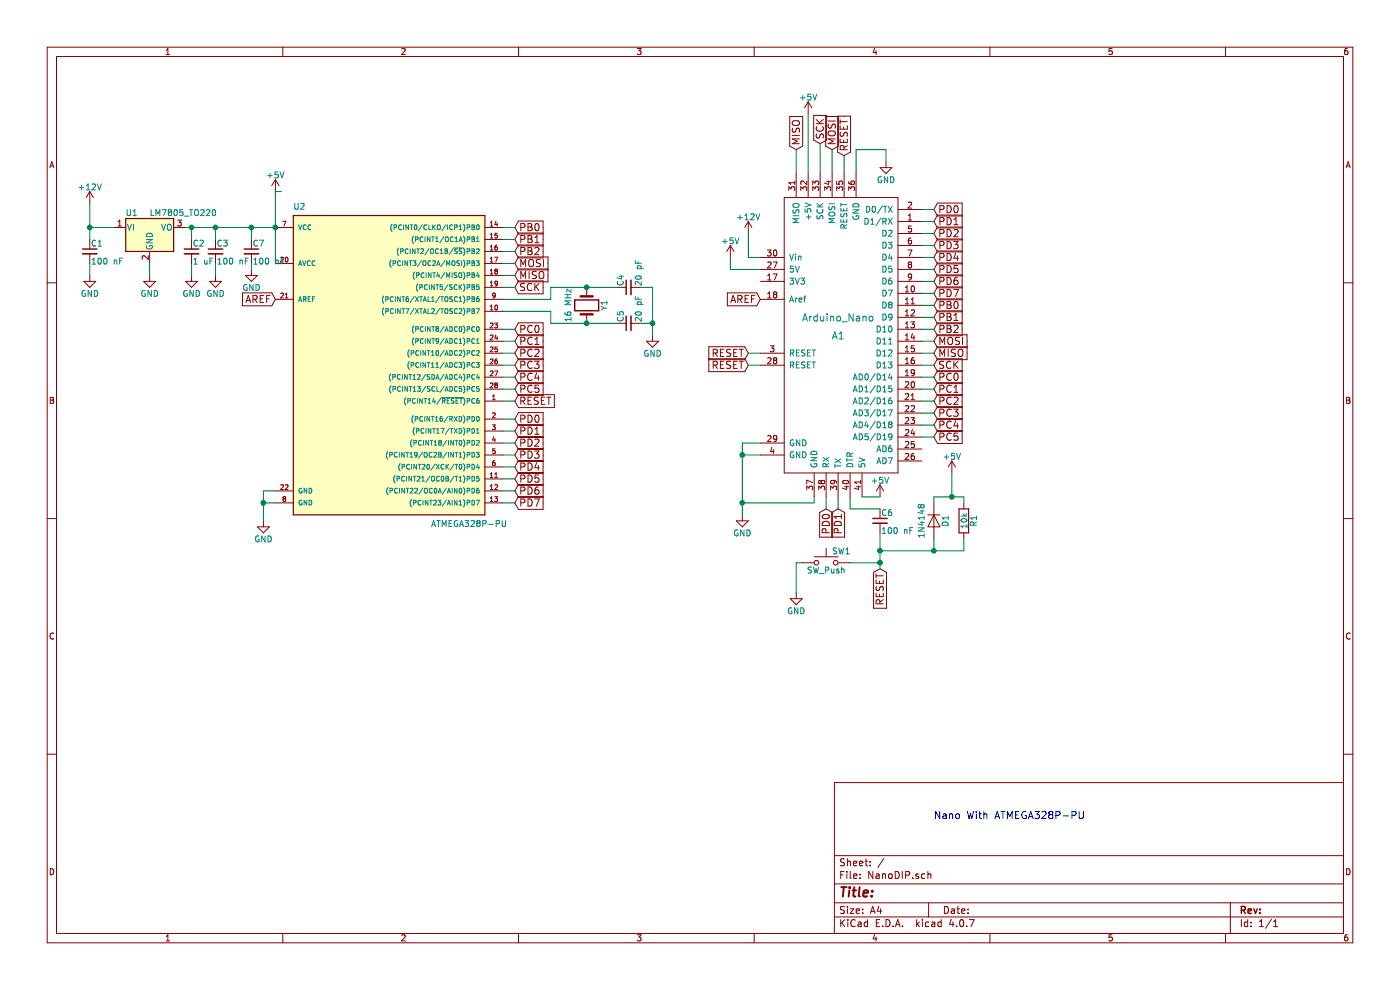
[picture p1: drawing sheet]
EESchema Schematic File Version 2
LIBS:power
LIBS:device
LIBS:switches
LIBS:relays
LIBS:motors
LIBS:transistors
LIBS:conn
LIBS:linear
LIBS:regul
LIBS:74xx
LIBS:cmos4000
LIBS:adc-dac
LIBS:memory
LIBS:xilinx
LIBS:microcontrollers
LIBS:dsp
LIBS:microchip
LIBS:analog_switches
LIBS:motorola
LIBS:texas
LIBS:intel
LIBS:audio
LIBS:interface
LIBS:digital-audio
LIBS:philips
LIBS:display
LIBS:cypress
LIBS:siliconi
LIBS:opto
LIBS:atmel
LIBS:contrib
LIBS:valves
LIBS:arduino_nano
LIBS:NanoDIP-cache
EELAYER 25 0
EELAYER END
$Descr A4 11693 8268
encoding utf-8
Sheet 1 1
Title ""
Date ""
Rev ""
Comp ""
Comment1 ""
Comment2 ""
Comment3 ""
Comment4 ""
$EndDescr
$Comp
L ATMEGA328P-PU U2
U 1 1
P 3200 3000
F 0 "U2" H 2450 4250 50  0000 L BNN
F 1 "ATMEGA328P-PU" H 3600 1600 50  0000 L BNN
F 2 "Housings_DIP:DIP-28_W7.62mm_Socket" H 3200 3000 50  0001 C CIN
F 3 "" H 3200 3000 50  0001 C CNN
	1    3200 3000
	1    0    0    -1  
$EndComp
$Comp
L +5V #PWR8
U 1 1
P 2300 1600
F 0 "#PWR8" H 2300 1450 50  0001 C CNN
F 1 "+5V" H 2300 1740 50  0000 C CNN
F 2 "" H 2300 1600 50  0001 C CNN
F 3 "" H 2300 1600 50  0001 C CNN
	1    2300 1600
	1    0    0    -1  
$EndComp
Text GLabel 4300 1900 2    60   Input ~ 0
PB0
Text GLabel 4300 2000 2    60   Input ~ 0
PB1
Text GLabel 4300 2100 2    60   Input ~ 0
PB2
Text GLabel 4300 2200 2    60   Input ~ 0
MOSI
Text GLabel 4300 2300 2    60   Input ~ 0
MISO
Text GLabel 4300 2400 2    60   Input ~ 0
SCK
$Comp
L Crystal Y1
U 1 1
P 4900 2550
F 0 "Y1" H 4900 2700 50  0000 C CNN
F 1 "16 MHz" H 4900 2400 50  0000 C CNN
F 2 "Crystals:Crystal_HC49-U_Vertical" H 4900 2550 50  0001 C CNN
F 3 "" H 4900 2550 50  0001 C CNN
	1    4900 2550
	0    1    1    0   
$EndComp
$Comp
L C_Small C4
U 1 1
P 5250 2400
F 0 "C4" H 5260 2470 50  0000 L CNN
F 1 "20 pF" H 5260 2320 50  0000 L CNN
F 2 "Capacitors_THT:C_Disc_D5.0mm_W2.5mm_P2.50mm" H 5250 2400 50  0001 C CNN
F 3 "" H 5250 2400 50  0001 C CNN
	1    5250 2400
	0    -1   -1   0   
$EndComp
$Comp
L C_Small C5
U 1 1
P 5250 2700
F 0 "C5" H 5260 2770 50  0000 L CNN
F 1 "20 pF" H 5260 2620 50  0000 L CNN
F 2 "Capacitors_THT:C_Disc_D5.0mm_W2.5mm_P2.50mm" H 5250 2700 50  0001 C CNN
F 3 "" H 5250 2700 50  0001 C CNN
	1    5250 2700
	0    -1   -1   0   
$EndComp
$Comp
L GND #PWR9
U 1 1
P 5450 2800
F 0 "#PWR9" H 5450 2550 50  0001 C CNN
F 1 "GND" H 5450 2650 50  0000 C CNN
F 2 "" H 5450 2800 50  0001 C CNN
F 3 "" H 5450 2800 50  0001 C CNN
	1    5450 2800
	1    0    0    -1  
$EndComp
$Comp
L GND #PWR7
U 1 1
P 2200 4350
F 0 "#PWR7" H 2200 4100 50  0001 C CNN
F 1 "GND" H 2200 4200 50  0000 C CNN
F 2 "" H 2200 4350 50  0001 C CNN
F 3 "" H 2200 4350 50  0001 C CNN
	1    2200 4350
	1    0    0    -1  
$EndComp
$Comp
L LM7805_TO220 U1
U 1 1
P 1250 1900
F 0 "U1" H 1100 2025 50  0000 C CNN
F 1 "LM7805_TO220" H 1250 2025 50  0000 L CNN
F 2 "TO_SOT_Packages_THT:TO-220-3_Vertical" H 1250 2125 50  0001 C CIN
F 3 "" H 1250 1850 50  0001 C CNN
	1    1250 1900
	1    0    0    -1  
$EndComp
$Comp
L GND #PWR3
U 1 1
P 1250 2300
F 0 "#PWR3" H 1250 2050 50  0001 C CNN
F 1 "GND" H 1250 2150 50  0000 C CNN
F 2 "" H 1250 2300 50  0001 C CNN
F 3 "" H 1250 2300 50  0001 C CNN
	1    1250 2300
	1    0    0    -1  
$EndComp
$Comp
L +12V #PWR1
U 1 1
P 750 1700
F 0 "#PWR1" H 750 1550 50  0001 C CNN
F 1 "+12V" H 750 1840 50  0000 C CNN
F 2 "" H 750 1700 50  0001 C CNN
F 3 "" H 750 1700 50  0001 C CNN
	1    750  1700
	1    0    0    -1  
$EndComp
Text GLabel 4300 2750 2    60   Input ~ 0
PC0
Text GLabel 4300 2850 2    60   Input ~ 0
PC1
Text GLabel 4300 2950 2    60   Input ~ 0
PC2
Text GLabel 4300 3350 2    60   Input ~ 0
RESET
Text GLabel 6250 2950 0    60   Input ~ 0
RESET
Text GLabel 6250 3050 0    60   Input ~ 0
RESET
Text GLabel 7050 1300 1    60   Input ~ 0
RESET
Text GLabel 6950 1250 1    60   Input ~ 0
MOSI
Text GLabel 6650 1250 1    60   Input ~ 0
MISO
$Comp
L +5V #PWR14
U 1 1
P 6750 950
F 0 "#PWR14" H 6750 800 50  0001 C CNN
F 1 "+5V" H 6750 1090 50  0000 C CNN
F 2 "" H 6750 950 50  0001 C CNN
F 3 "" H 6750 950 50  0001 C CNN
	1    6750 950 
	1    0    0    -1  
$EndComp
Text GLabel 6850 1200 1    60   Input ~ 0
SCK
$Comp
L +12V #PWR12
U 1 1
P 6250 1950
F 0 "#PWR12" H 6250 1800 50  0001 C CNN
F 1 "+12V" H 6250 2090 50  0000 C CNN
F 2 "" H 6250 1950 50  0001 C CNN
F 3 "" H 6250 1950 50  0001 C CNN
	1    6250 1950
	1    0    0    -1  
$EndComp
$Comp
L C_Small C3
U 1 1
P 1800 2100
F 0 "C3" H 1810 2170 50  0000 L CNN
F 1 "100 nF" H 1810 2020 50  0000 L CNN
F 2 "Capacitors_THT:C_Disc_D5.0mm_W2.5mm_P2.50mm" H 1800 2100 50  0001 C CNN
F 3 "" H 1800 2100 50  0001 C CNN
	1    1800 2100
	1    0    0    -1  
$EndComp
$Comp
L GND #PWR5
U 1 1
P 1800 2300
F 0 "#PWR5" H 1800 2050 50  0001 C CNN
F 1 "GND" H 1800 2150 50  0000 C CNN
F 2 "" H 1800 2300 50  0001 C CNN
F 3 "" H 1800 2300 50  0001 C CNN
	1    1800 2300
	1    0    0    -1  
$EndComp
$Comp
L C_Small C1
U 1 1
P 750 2100
F 0 "C1" H 760 2170 50  0000 L CNN
F 1 "100 nF" H 760 2020 50  0000 L CNN
F 2 "Capacitors_THT:C_Disc_D5.0mm_W2.5mm_P2.50mm" H 750 2100 50  0001 C CNN
F 3 "" H 750 2100 50  0001 C CNN
	1    750  2100
	1    0    0    -1  
$EndComp
$Comp
L GND #PWR2
U 1 1
P 750 2300
F 0 "#PWR2" H 750 2050 50  0001 C CNN
F 1 "GND" H 750 2150 50  0000 C CNN
F 2 "" H 750 2300 50  0001 C CNN
F 3 "" H 750 2300 50  0001 C CNN
	1    750  2300
	1    0    0    -1  
$EndComp
$Comp
L GND #PWR4
U 1 1
P 1600 2300
F 0 "#PWR4" H 1600 2050 50  0001 C CNN
F 1 "GND" H 1600 2150 50  0000 C CNN
F 2 "" H 1600 2300 50  0001 C CNN
F 3 "" H 1600 2300 50  0001 C CNN
	1    1600 2300
	1    0    0    -1  
$EndComp
$Comp
L GND #PWR11
U 1 1
P 6200 4300
F 0 "#PWR11" H 6200 4050 50  0001 C CNN
F 1 "GND" H 6200 4150 50  0000 C CNN
F 2 "" H 6200 4300 50  0001 C CNN
F 3 "" H 6200 4300 50  0001 C CNN
	1    6200 4300
	1    0    0    -1  
$EndComp
Text GLabel 4300 3500 2    60   Input ~ 0
PD0
Text GLabel 6900 4250 3    60   Input ~ 0
PD0
Text GLabel 4300 3600 2    60   Input ~ 0
PD1
Text GLabel 7000 4250 3    60   Input ~ 0
PD1
$Comp
L D D1
U 1 1
P 7800 4350
F 0 "D1" H 7800 4450 50  0000 C CNN
F 1 "1N4148" H 7800 4250 50  0000 C CNN
F 2 "Diodes_THT:D_DO-35_SOD27_P7.62mm_Horizontal" H 7800 4350 50  0001 C CNN
F 3 "" H 7800 4350 50  0001 C CNN
	1    7800 4350
	0    1    1    0   
$EndComp
$Comp
L C_Small C6
U 1 1
P 7350 4350
F 0 "C6" H 7360 4420 50  0000 L CNN
F 1 "100 nF" H 7360 4270 50  0000 L CNN
F 2 "Capacitors_THT:C_Disc_D5.0mm_W2.5mm_P2.50mm" H 7350 4350 50  0001 C CNN
F 3 "" H 7350 4350 50  0001 C CNN
	1    7350 4350
	1    0    0    -1  
$EndComp
Text GLabel 7350 4750 3    60   Input ~ 0
RESET
$Comp
L R R1
U 1 1
P 8050 4350
F 0 "R1" V 8130 4350 50  0000 C CNN
F 1 "10k" V 8050 4350 50  0000 C CNN
F 2 "Resistors_THT:R_Axial_DIN0207_L6.3mm_D2.5mm_P7.62mm_Horizontal" V 7980 4350 50  0001 C CNN
F 3 "" H 8050 4350 50  0001 C CNN
	1    8050 4350
	1    0    0    -1  
$EndComp
$Comp
L +5V #PWR17
U 1 1
P 7950 3950
F 0 "#PWR17" H 7950 3800 50  0001 C CNN
F 1 "+5V" H 7950 4090 50  0000 C CNN
F 2 "" H 7950 3950 50  0001 C CNN
F 3 "" H 7950 3950 50  0001 C CNN
	1    7950 3950
	1    0    0    -1  
$EndComp
$Comp
L GND #PWR16
U 1 1
P 7400 1350
F 0 "#PWR16" H 7400 1100 50  0001 C CNN
F 1 "GND" H 7400 1200 50  0000 C CNN
F 2 "" H 7400 1350 50  0001 C CNN
F 3 "" H 7400 1350 50  0001 C CNN
	1    7400 1350
	1    0    0    -1  
$EndComp
Text GLabel 7800 1750 2    60   Input ~ 0
PD0
Text GLabel 7800 1850 2    60   Input ~ 0
PD1
Text GLabel 4300 3700 2    60   Input ~ 0
PD2
Text GLabel 4300 3800 2    60   Input ~ 0
PD3
Text GLabel 4300 3900 2    60   Input ~ 0
PD4
Text GLabel 4300 4000 2    60   Input ~ 0
PD5
Text GLabel 4300 4100 2    60   Input ~ 0
PD6
Text GLabel 4300 4200 2    60   Input ~ 0
PD7
Text GLabel 7800 1950 2    60   Input ~ 0
PD2
Text GLabel 7800 2050 2    60   Input ~ 0
PD3
Text GLabel 7800 2150 2    60   Input ~ 0
PD4
Text GLabel 7800 2250 2    60   Input ~ 0
PD5
Text GLabel 7800 2350 2    60   Input ~ 0
PD6
Text GLabel 7800 2450 2    60   Input ~ 0
PD7
Text GLabel 7800 2550 2    60   Input ~ 0
PB0
Text GLabel 7800 2650 2    60   Input ~ 0
PB1
Text GLabel 7800 2750 2    60   Input ~ 0
PB2
Text GLabel 7800 2850 2    60   Input ~ 0
MOSI
Text GLabel 7800 2950 2    60   Input ~ 0
MISO
Text GLabel 7800 3050 2    60   Input ~ 0
SCK
Text GLabel 4300 3050 2    60   Input ~ 0
PC3
Text GLabel 4300 3150 2    60   Input ~ 0
PC4
Text GLabel 4300 3250 2    60   Input ~ 0
PC5
Text GLabel 7800 3150 2    60   Input ~ 0
PC0
Text GLabel 7800 3250 2    60   Input ~ 0
PC1
Text GLabel 7800 3350 2    60   Input ~ 0
PC2
Text GLabel 7800 3450 2    60   Input ~ 0
PC3
Text GLabel 7800 3550 2    60   Input ~ 0
PC4
Wire Wire Line
	1550 1900 2300 1900
Wire Wire Line
	4300 1900 4200 1900
Wire Wire Line
	4300 2100 4200 2100
Wire Wire Line
	4300 2000 4200 2000
Wire Wire Line
	4300 2200 4200 2200
Wire Wire Line
	4300 2300 4200 2300
Wire Wire Line
	4300 2400 4200 2400
Wire Wire Line
	4600 2400 5150 2400
Wire Wire Line
	4600 2400 4600 2500
Wire Wire Line
	4600 2500 4200 2500
Wire Wire Line
	4200 2600 4600 2600
Wire Wire Line
	4600 2600 4600 2700
Wire Wire Line
	4600 2700 5150 2700
Connection ~ 4900 2400
Connection ~ 4900 2700
Wire Wire Line
	5350 2700 5450 2700
Wire Wire Line
	5450 2400 5450 2800
Wire Wire Line
	5450 2400 5350 2400
Connection ~ 5450 2700
Wire Wire Line
	2200 4100 2200 4350
Wire Wire Line
	2200 4100 2300 4100
Wire Wire Line
	2300 4200 2200 4200
Connection ~ 2200 4200
Wire Wire Line
	1250 2300 1250 2200
Wire Wire Line
	750  1700 750  2000
Wire Wire Line
	750  1900 950  1900
Wire Wire Line
	4300 2750 4200 2750
Wire Wire Line
	4300 2850 4200 2850
Wire Wire Line
	4300 2950 4200 2950
Wire Wire Line
	4300 3350 4200 3350
Wire Wire Line
	6250 2950 6350 2950
Wire Wire Line
	6250 3050 6350 3050
Wire Wire Line
	7050 1300 7050 1450
Wire Wire Line
	6950 1450 6950 1250
Wire Wire Line
	6650 1250 6650 1450
Wire Wire Line
	6750 950  6750 1450
Wire Wire Line
	6850 1200 6850 1450
Wire Wire Line
	6250 1950 6250 2150
Wire Wire Line
	6250 2150 6350 2150
Wire Wire Line
	1800 2300 1800 2200
Connection ~ 750  1900
Wire Wire Line
	750  2300 750  2200
Wire Wire Line
	1600 2200 1600 2300
Wire Wire Line
	1600 2000 1600 1900
Connection ~ 1600 1900
Wire Wire Line
	6200 3700 6200 4300
Wire Wire Line
	6200 3700 6350 3700
Wire Wire Line
	6350 3800 6200 3800
Connection ~ 6200 3800
Wire Wire Line
	6800 4150 6800 4200
Wire Wire Line
	6800 4200 6200 4200
Connection ~ 6200 4200
Wire Wire Line
	4300 3500 4200 3500
Wire Wire Line
	6900 4150 6900 4250
Wire Wire Line
	4300 3600 4200 3600
Wire Wire Line
	7000 4250 7000 4150
Wire Wire Line
	7350 4250 7100 4250
Wire Wire Line
	7100 4250 7100 4150
Wire Wire Line
	7350 4450 7350 4750
Wire Wire Line
	7800 4500 7800 4600
Wire Wire Line
	7350 4600 8050 4600
Connection ~ 7350 4600
Wire Wire Line
	8050 4600 8050 4500
Connection ~ 7800 4600
Wire Wire Line
	8050 4150 8050 4200
Wire Wire Line
	7800 4150 8050 4150
Wire Wire Line
	7800 4150 7800 4200
Wire Wire Line
	7950 3950 7950 4150
Connection ~ 7950 4150
Wire Wire Line
	7400 1350 7400 1250
Wire Wire Line
	7400 1250 7150 1250
Wire Wire Line
	7150 1250 7150 1450
Wire Wire Line
	7800 1750 7700 1750
Wire Wire Line
	7800 1850 7700 1850
Wire Wire Line
	4300 3800 4200 3800
Wire Wire Line
	4300 3700 4200 3700
Wire Wire Line
	4300 3900 4200 3900
Wire Wire Line
	4300 4000 4200 4000
Wire Wire Line
	4300 4100 4200 4100
Wire Wire Line
	4300 4200 4200 4200
Wire Wire Line
	7800 1950 7700 1950
Wire Wire Line
	7800 2050 7700 2050
Wire Wire Line
	7800 2150 7700 2150
Wire Wire Line
	7800 2250 7700 2250
Wire Wire Line
	7800 2350 7700 2350
Wire Wire Line
	7800 2450 7700 2450
Wire Wire Line
	7800 2550 7700 2550
Wire Wire Line
	7800 2650 7700 2650
Wire Wire Line
	7800 2750 7700 2750
Wire Wire Line
	7800 2850 7700 2850
Wire Wire Line
	7800 2950 7700 2950
Wire Wire Line
	7800 3050 7700 3050
Wire Wire Line
	4300 3050 4200 3050
Wire Wire Line
	4300 3150 4200 3150
Wire Wire Line
	4300 3250 4200 3250
Wire Wire Line
	7800 3150 7700 3150
Wire Wire Line
	7800 3250 7700 3250
Wire Wire Line
	7800 3350 7700 3350
Wire Wire Line
	7700 3450 7800 3450
Wire Wire Line
	7800 3550 7700 3550
Text GLabel 7800 3650 2    60   Input ~ 0
PC5
Wire Wire Line
	7800 3650 7700 3650
$Comp
L SW_Push SW1
U 1 1
P 6900 4700
F 0 "SW1" H 6950 4800 50  0000 L CNN
F 1 "SW_Push" H 6900 4640 50  0000 C CNN
F 2 "Buttons_Switches_THT:SW_PUSH_6mm" H 6900 4900 50  0001 C CNN
F 3 "" H 6900 4900 50  0001 C CNN
	1    6900 4700
	1    0    0    -1  
$EndComp
Wire Wire Line
	7100 4700 7350 4700
Connection ~ 7350 4700
$Comp
L GND #PWR13
U 1 1
P 6650 4950
F 0 "#PWR13" H 6650 4700 50  0001 C CNN
F 1 "GND" H 6650 4800 50  0000 C CNN
F 2 "" H 6650 4950 50  0001 C CNN
F 3 "" H 6650 4950 50  0001 C CNN
	1    6650 4950
	1    0    0    -1  
$EndComp
Wire Wire Line
	6650 4950 6650 4700
Wire Wire Line
	6650 4700 6700 4700
$Comp
L C_Small C2
U 1 1
P 1600 2100
F 0 "C2" H 1610 2170 50  0000 L CNN
F 1 "1 uF" H 1610 2020 50  0000 L CNN
F 2 "Capacitors_THT:C_Disc_D5.0mm_W2.5mm_P5.00mm" H 1600 2100 50  0001 C CNN
F 3 "" H 1600 2100 50  0001 C CNN
	1    1600 2100
	1    0    0    -1  
$EndComp
Text GLabel 2300 2500 0    60   Input ~ 0
AREF
Text GLabel 6350 2500 0    60   Input ~ 0
AREF
$Comp
L +5V #PWR10
U 1 1
P 6100 2150
F 0 "#PWR10" H 6100 2000 50  0001 C CNN
F 1 "+5V" H 6100 2290 50  0000 C CNN
F 2 "" H 6100 2150 50  0001 C CNN
F 3 "" H 6100 2150 50  0001 C CNN
	1    6100 2150
	1    0    0    -1  
$EndComp
Wire Wire Line
	6100 2150 6100 2250
Wire Wire Line
	6100 2250 6350 2250
Text Notes 7800 6850 0    60   ~ 0
Nano With ATMEGA328P-PU
$Comp
L Arduino_Nano A1
U 1 1
P 7000 2800
F 0 "A1" H 7000 2800 60  0000 C CNN
F 1 "Arduino_Nano" H 7000 2950 60  0000 C CNN
F 2 "" H 7000 2800 60  0000 C CNN
F 3 "" H 7000 2800 60  0000 C CNN
	1    7000 2800
	1    0    0    -1  
$EndComp
$Comp
L +5V #PWR15
U 1 1
P 7350 4150
F 0 "#PWR15" H 7350 4000 50  0001 C CNN
F 1 "+5V" H 7350 4290 50  0000 C CNN
F 2 "" H 7350 4150 50  0001 C CNN
F 3 "" H 7350 4150 50  0001 C CNN
	1    7350 4150
	1    0    0    -1  
$EndComp
Wire Wire Line
	7350 4150 7200 4150
Wire Wire Line
	2300 1600 2300 2200
Wire Wire Line
	2350 1600 2300 1600
Connection ~ 2300 1900
Wire Wire Line
	1800 2000 1800 1900
Connection ~ 1800 1900
$Comp
L C_Small C7
U 1 1
P 2100 2100
F 0 "C7" H 2110 2170 50  0000 L CNN
F 1 "100 nF" H 2110 2020 50  0000 L CNN
F 2 "Capacitors_THT:C_Disc_D5.0mm_W2.5mm_P2.50mm" H 2100 2100 50  0001 C CNN
F 3 "" H 2100 2100 50  0001 C CNN
	1    2100 2100
	1    0    0    -1  
$EndComp
$Comp
L GND #PWR6
U 1 1
P 2100 2250
F 0 "#PWR6" H 2100 2000 50  0001 C CNN
F 1 "GND" H 2100 2100 50  0000 C CNN
F 2 "" H 2100 2250 50  0001 C CNN
F 3 "" H 2100 2250 50  0001 C CNN
	1    2100 2250
	1    0    0    -1  
$EndComp
Wire Wire Line
	2100 2250 2100 2200
Wire Wire Line
	2100 2000 2100 1900
Connection ~ 2100 1900
$EndSCHEMATC
